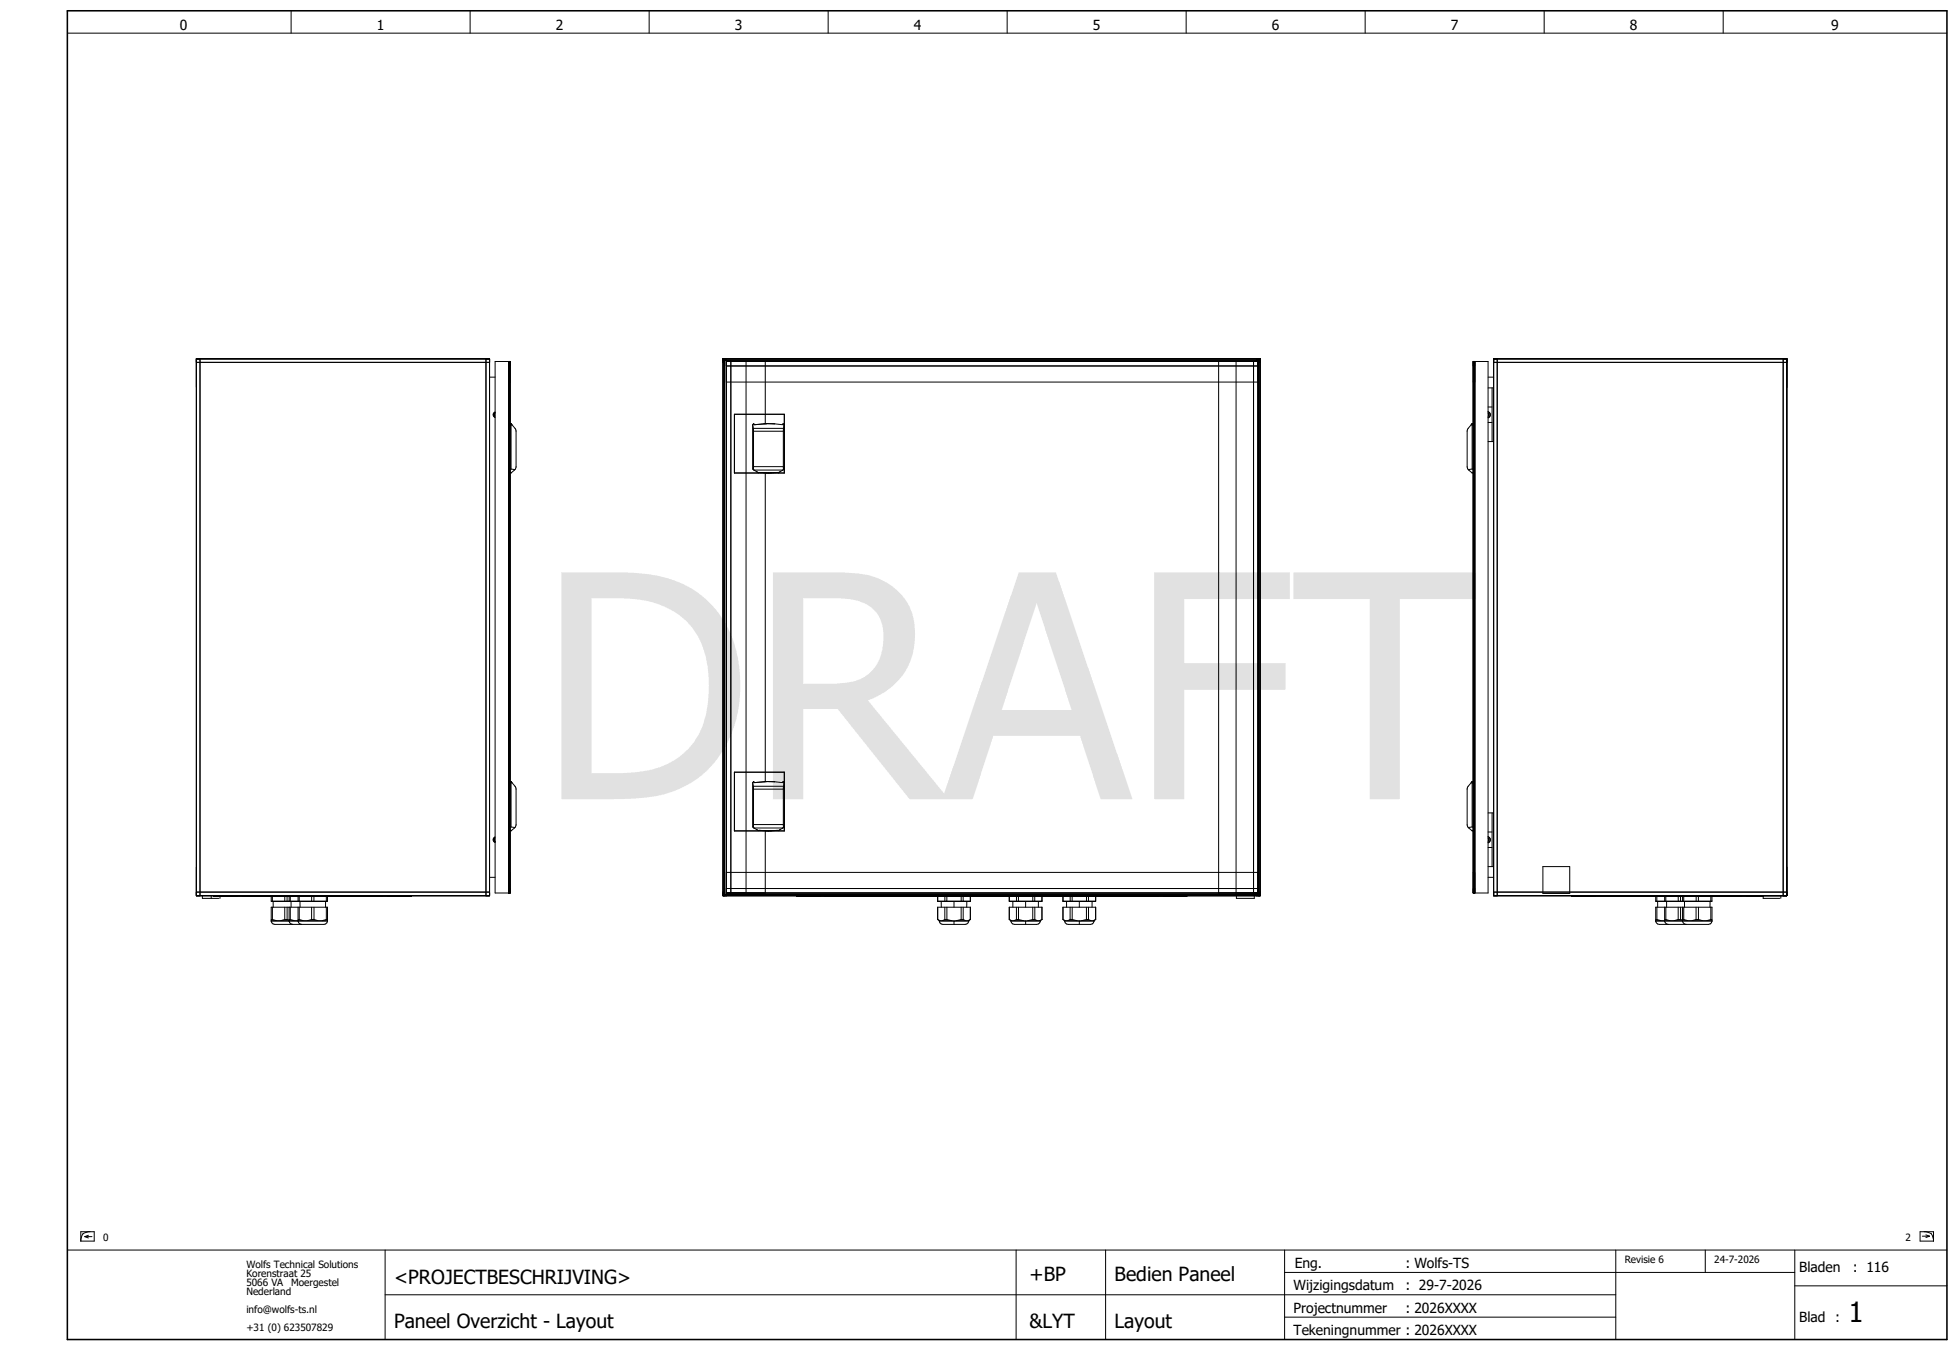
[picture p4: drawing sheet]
<svg xmlns="http://www.w3.org/2000/svg" width="438mm" height="302mm" viewBox="0 0 438 302" stroke-linecap="round" stroke-linejoin="round" font-family="sans-serif">
<g fill="none" stroke="#000" stroke-width=".22">
<path d="M15.1 7.4h420M65.1 2.4v5M105.1 2.4v5M145.1 2.4v5M185.1 2.4v5M225.1 2.4v5M265.1 2.4v5M305.1 2.4v5M345.1 2.4v5M385.1 2.4v5M43.9 80.2h65.5v120h-65.5M43.9 80.2v.8h65.5"/>
<path d="M43.9 80.2v120M44.7 80.2v120M108.6 80.2v120M109.4 84.3h1.2M110.3 92.7l.2 .4M110.3 92.7h.1M110.4 92.7l.1 .3M110.5 93h.1M110.5 92.4l-.1 .3M110.6 92.3l-.3 .4M110.6 92.1a.64 .64 0 0 0-.4 .6 .64 .64 0 0 0 .4 .6M110.6 92.3l-.1 1"/>
<path d="M110.6 92.2v.1M113.6 85.4h.3M113.9 80.8v1h-.3v-1v118.8v-1h.3v1M113.9 80.8h-3.3v118.8h3.3M113.9 95h.3M113.9 94.8h.4M113.9 80.8v118.8M113.9 94.7h.3l.9 1 .2 .7v7.9l-.2 .7M114.2 95v9.8M114.2 94.8h.1M114.4 94.9l-.2 .1M161.6 80.2h120"/>
<path d="M161.6 80.2v.8h.3v-.8v120v-.8h-.3v.8M161.6 80.2v120M161.6 80.2h.8v.3h-.8h120h-.8v-.3h.8M162.3 81.8h118.8M162.3 80.8h118.8v118.8h-118.8zM162.3 85.4h118.8M163.3 80.8v118.8M164.1 92.6h11.2v13.1h-11.2zM166.7 80.8v118.8M168.2 94.9l.1 .8M168.3 95.7l.1 .7M168.3 95.7h6.8"/>
<path d="M168.4 96.4h6.6M168.4 96.4v7.9M168.4 94.8h.1M168.4 94.8l-.2 .2v9.8l.1 .2M171 80.8v13.9M171.4 94.7h1.7M171.4 94.7h1.3M171.4 94.7h-.7M171.4 94.7l-2.8 .2-.2-.1M172.8 94.7h.3M173.1 94.7l1.7 .2 .2-.1 .2 .2M175 96.4v7.9"/>
<path d="M175.1 95.7l-.1 .7M175.2 94.9l-.1 .8M272.3 80.8v118.8M276.2 80.8v118.8M280.1 80.8v118.8M281.6 80.2v.8h-.3v-.8v120v-.8h.3v.8M281.6 80.2v120M328.7 94.9l.3 .1M328.9 94.8h.3M328.9 94.8l-1 1.1-.1 .5v7.9l.3 .7M329 95v9.8M329 95h.2"/>
<path d="M329.2 81.8h.3M329.2 80.8h3.3v118.8h-3.3zM329.2 85.4h.3M329.2 94.7l-.3 .1M329.5 80.8v118.8M332.5 84.3h1.3M332.5 86.7h1.2v12h-1.2M332.5 91h.9M332.5 94.4h.9M332.5 92.3l.2 .3-.1 .4M332.6 92.4v.6M332.6 93l-.1 .1"/>
<path d="M332.7 92.1l-.2-.1 .4 .4M332.7 92.2l.2 .1M332.9 93.1l-.2 .1M332.9 92.3l.1 .2M332.9 92.4v.7M332.9 93.1l-.4 .3 .2-.1M333 92.9l-.1 .2M333.4 86.7v12M333.8 80.2h65.5v120h-65.5zM333.8 81h65.5M334.6 80.2v120M398.5 80.2v120"/>
<path d="M113.9 104.8h.3M113.9 105.7h.4M114.2 104.8l.9 .2M115.1 105l-.9 .7h-.3M168.3 105l.2 .1M168.4 104.3h6.6M168.4 104.3l-.1 .7M168.5 105.1l1 .6M168.5 105.1h6.4M168.5 105.1l.1 .1M169 105.4l.5 .3M169.5 105.7h2.2"/>
<path d="M171 105.7v69M171 105.7h.7M172.4 105.7h-.7M173.9 105.7h-2.2M174.4 105.4l-.5 .3M174.9 105.1l-.1 .1M174.9 105.1l-1 .6M175 104.3l.1 .7M175.1 105l-.2 .1M175.2 104.8l-.1 .2M328.1 105l.9 .7h.2M328.9 105.7h.3"/>
<path d="M329 104.8h.2M329 104.8l-.9 .2M113.9 175h.3M113.9 174.8h.3zM114.2 175v9.8M114.2 174.8h.1M114.3 174.8l.9 1.1 .1 .5v7.9l-.2 .7M114.4 174.9l-.2 .1M164.1 172.6h11.2v13.1h-11.2zM168.2 174.9l.1 .8M168.3 175.7l.1 .7M168.3 175.7h6.8"/>
<path d="M168.4 176.4v7.9M168.4 176.4h6.6M168.4 174.8l-.2 .2v9.8l.1 .2M168.4 174.8h.1M171.4 174.7h1.7M171.4 174.7h-.7M171.4 174.7l-2.8 .2-.2-.1M173.1 174.7l1.7 .2 .2-.1 .2 .2M175 176.4v7.9M175.1 175.7l-.1 .7M175.2 174.9l-.1 .8M328.7 174.9l.3 .1"/>
<path d="M328.9 174.8l.3-.1h-.2l-.9 1-.3 .7v7.9l.3 .7M329 175v9.8M329 175h.2M43.9 193.8h.1M109.4 199.4h-65.5v.8M109.4 196.1h1.2M110.3 187.7l.3 .4M110.3 187.7h.1M110.4 187.7l.1 .3M110.5 188h.1M110.5 187.4l-.1 .3M110.5 187.1l.1 1"/>
<path d="M110.5 187.4h.1M110.5 187.3l-.2 .4M110.6 188.1v.1M110.6 187.1a.64 .64 0 0 0-.4 .6 .64 .64 0 0 0 .4 .6M113.6 195h.3M113.9 184.8h.3M113.9 185.7h.4M114.2 184.8l.9 .2M115.1 185l-.9 .7h-.3M162.3 198.6h118.8M162.3 195h118.8M168.3 185l.2 .1"/>
<path d="M168.4 184.3h6.6M168.4 184.3l-.1 .7M168.5 185.1l1 .6M168.5 185.1h6.4M168.5 185.1l.1 .1M169 185.4l.5 .3M169.5 185.7h2.2M171 185.7v13.9M171 185.7h.7M172.4 185.7h-.7M173.9 185.7h-2.2M174.4 185.4l-.5 .3"/>
<path d="M174.9 185.1l-.1 .1M174.9 185.1l-1 .6M175 184.3l.1 .7M175.1 185l-.2 .1M175.2 184.8l-.1 .2M328.1 185l.9 .7h.2M328.9 185.7h.3M329 184.8h.2M329 184.8l-.9 .2M329.2 198.6h.3M329.2 195h.3M332.5 181.7h1.2v12h-1.2"/>
<path d="M332.5 196.1h1.3M332.5 186h.9M332.5 189.4h.9M332.5 187.3l.1 .1M332.6 187.4v.6M332.6 188l-.1 .1M332.7 187.1l-.2-.1 .4 .4M332.7 187.2l.2 .1M332.9 188.1l-.2 .1M332.9 187.3l.1 .2M332.9 187.4v.7M332.9 188.1l-.4 .3 .2-.1"/>
<path d="M333 187.9l-.1 .2M333.4 181.7v12M333.8 199.4h65.5M344.8 193.7h6v6h-6zM45.2 200.2v.6h3.7M47.2 200.2v.6M47.7 200.2h44.2M49.2 200.3v.5M51.3 200.2v.1M52.9 200.2v.1M54.1 200.2v.1M60.6 205.8h12.6"/>
<path d="M60.6 205.9v-3.1h12.6v3.1M60.6 205.5h.3M60.6 205.9h.1M60.6 205.9l.1 .4 .7 .3h11l.7-.3 .1-.4M60.6 205.9h12.6M60.6 201.4h12.6M60.6 200.3v1.1M60.9 200.3v1.2M60.9 202.8v2.7M60.9 205.5l.9 .3M61 201.5v1.3M63.6 205.5h.6"/>
<path d="M63.6 202.8v2.7M63.6 205.5l-.9 .3M63.6 200.3l.1 1.2M64.1 200.3v1.2M64.2 202.8v2.7M64.2 205.5l.4 .2M64.6 205.5h.3M64.6 202.8v3.1M64.6 205.9h.1M64.6 205.9l.1 .4 .7 .3M64.6 200.3l.1 1.2M64.9 200.3v1.2"/>
<path d="M64.9 202.8v2.7M64.9 205.5l.9 .3M65 201.5v1.3M66.6 205.5h.3M66.6 202.8v3.1M66.6 205.9h.1M66.6 205.9l.1 .4 .7 .3M66.6 200.3l.1 1.2M66.9 200.3v1.2M66.9 202.8v2.7M66.9 205.5l.9 .3M67 201.5v1.3"/>
<path d="M69.6 205.5h.6M69.6 205.5l-.9 .3M69.6 202.8v2.7M69.6 200.3l.1 1.2M70.1 200.3v1.2M70.2 202.8v2.7M70.2 205.5l.9 .3M72.8 201.5l-.1 1.3M72.9 205.5h.3M72.9 202.8v2.7M72.9 205.5l-.9 .3M72.9 200.3v1.2"/>
<path d="M73.2 200.3v1.1M73.2 205.9h.1M85.5 200.2v.1M86.7 200.2v.1M88.3 200.2v.1M161.6 200.2h120M161.6 200.2h.8v-.3h-.8h120h-.8v.3h.8M178 200.2h87.2M181.6 200.2v.1M183.2 200.2v.1M184.4 200.2v.1M209.5 205.5v-2.7h7.3v2.7"/>
<path d="M209.5 205.5l.4 .4M209.5 200.3v1.1M209.5 201.4h7.3M209.5 205.5l.6 .3h2.5M209.9 205.9l.1 .4 .7 .3h5l.6-.3 .2-.4M209.9 205.9h6.6M210.3 201.5v1.3M211.1 205.5h.5M211.1 202.8v2.7M211.1 205.5l-.5 .3M211.1 200.3l.1 1.2M211.6 200.3v1.2"/>
<path d="M211.6 202.8v2.7M211.6 205.5l1 .3M212.6 205.8l.6 .1M213.2 201.5v1.3M213.2 205.9v.7M213.7 205.8h2.8M213.7 205.8l-.5 .1M214.8 205.5h.4M214.8 202.8v2.7M214.8 205.5l-1.1 .3M214.8 200.3v1.2M215.2 200.3v1.2"/>
<path d="M215.2 202.8v2.7M215.2 205.5l.5 .3M216 201.5v1.3M216.5 205.9h.1M216.5 205.8v.1M216.8 205.5h.1M216.8 205.5l-.5 .3M216.8 200.3v1.1M216.8 205.5l-.3 .3M225.5 201.4h7.3M225.5 200.3v1.1M225.5 205.5v-2.7h7.3v2.7"/>
<path d="M225.5 205.5l.4 .4M225.5 201.4l.1 .1M225.5 205.5l.6 .3h2.5M225.9 205.9l.1 .4 .7 .3h5l.6-.3 .2-.4M225.9 205.9h6.6M226.3 201.5v1.3M227.1 205.5h.5M227.1 202.8v2.7M227.1 205.5l-.5 .3M227.1 200.3l.1 1.2M227.6 200.3v1.2M227.6 202.8v2.7"/>
<path d="M227.6 205.5l1 .3M228.6 205.8l.6 .1M229.2 201.5v1.3M229.2 205.9v.7M229.7 205.8h2.8M229.7 205.8l-.5 .1M230.8 205.5h.4M230.8 202.8v2.7M230.8 205.5l-1.1 .3M230.8 200.3v1.2M231.2 200.3v1.2M231.2 202.8v2.7"/>
<path d="M231.2 205.5l.5 .3M232 201.5v1.3M232.5 205.9h.1M232.5 205.8v.1M232.8 205.5h.1M232.8 205.5l-.5 .3M232.8 200.3v1.1M232.8 205.5l-.3 .3M237.5 205.5v-2.7h7.3v2.7M237.5 205.5l.4 .4M237.5 200.3v1.1M237.5 201.4h7.3"/>
<path d="M237.5 205.5l.6 .3h2.5M237.9 205.9l.1 .4 .7 .3h5l.6-.3 .2-.4M237.9 205.9h6.6M238.3 201.5v1.3M239.1 205.5h.5M239.1 202.8v2.7M239.1 205.5l-.5 .3M239.1 200.3l.1 1.2M239.6 200.3v1.2M239.6 202.8v2.7M239.6 205.5l1 .3M240.6 205.8l.6 .1"/>
<path d="M241.2 201.5v1.3M241.2 205.9v.7M241.7 205.8h2.8M241.7 205.8l-.5 .1M242.8 205.5h.4M242.8 202.8v2.7M242.8 205.5l-1.1 .3M242.8 200.3v1.2M243.2 200.3v1.2M243.2 202.8v2.7M243.2 205.5l.5 .3M244 201.5v1.3"/>
<path d="M244.5 205.9h.1M244.5 205.8v.1M244.8 205.5h.1M244.8 205.5l-.5 .3M244.8 200.3v1.1M244.8 205.5l-.3 .3M258.8 200.2v.1M260 200.2v.1M261.6 200.2v.1M276.3 200.2v.6h4v-.6M351.3 200.2l42.7 .1M354.9 200.2v.1"/>
<path d="M356.5 200.2v.1M357.7 200.2v.1M370 205.9l.1 .4 .7 .3h11l.6-.3 .2-.4M370 205.8h12.6M370 205.9h12.6M370 205.5h.2M370 201.4h12.5M370 200.3v1.1M370.2 200.3l.1 1.2M370.2 202.8v2.7M370.2 205.5l.9 .3M370.4 201.5v1.3"/>
<path d="M372 205.5h.2M372 202.8v3.1M372 205.9h.1M372 205.9l.1 .4 .7 .3M372 200.3l.1 1.2M372.2 200.3l.1 1.2M372.2 202.8v2.7M372.2 205.5l.9 .3M372.4 201.5v1.3M375 205.5h.5M375 202.8v2.7M375 205.5l-.9 .3"/>
<path d="M375 200.3v1.2M375.5 200.3v1.2M375.5 202.8v2.7M375.5 205.5l.5 .2M376 205.5h.2M376 202.8v3.1M376 205.9h.1M376 205.9l.1 .4 .7 .3M376 200.3l.1 1.2M376.2 200.3l.1 1.2M376.2 202.8v2.7M376.2 205.5l.9 .3"/>
<path d="M376.4 201.5v1.3M379 205.5h.5M379 205.5l-.9 .3M379 202.8v2.7M379 200.3v1.2M379.5 200.3v1.2M379.5 202.8v2.7M379.5 205.5l.9 .3M382.1 201.5v1.3M382.3 205.5h.3M382.3 202.8v2.7M382.3 205.5l-.9 .3"/>
<path d="M382.3 200.3l-.1 1.2M382.5 200.3v1.1M382.6 205.9v-3.1h-12.6v3.1M382.6 205.9h.1M389.1 200.2v.1M390.3 200.2v.1M391.9 200.2v.1M394 200.2v.6h3.7M397.9 200.2v.6M15.1 279.4h420M18.1 275.3h3v2.1h-3zM18.5 275.8l-.3 .8-.1 .8"/>
<path d="M19 276.4h1.6M19 276.4l.8 .3M19.8 276.1l-.8 .3M20.2 275.3l-.9 .1-.8 .4M86.1 279.4v20M227.1 279.4v20M247.1 279.4v20M287.1 279.4v20M361.1 279.4v20M381.1 279.4v5M401.1 279.4v20M429.1 275.3h3v2.1h-3z"/>
<path d="M429.6 276.3h1.6M430 275.3l.8 .1 .8 .4M430.4 276l.8 .3M431.2 276.3l-.8 .3M431.6 275.8l.3 .8 .2 .8M86.1 289.4h275M287.1 284.4h114M287.1 294.4h74M401.1 287.4h34"/>
</g>
<path d="M15.1 2.4h420v297h-420z" fill="none" stroke="#000" stroke-width=".35"/>
<text font-size="69.7" fill="#e1e1e1" x="120.3" y="178.6">DRAFT</text>
<text font-size="6.2" x="413.1" y="295.4">1</text>
<g font-size="4.3">
<text x="88.1" y="286.9">&lt;PROJECTBESCHRIJVING&gt;</text>
<text x="230.1" y="286.4">+BP</text>
<text x="249.1" y="286.4">Bedien Paneel</text>
<text x="88.1" y="296.9">Paneel Overzicht - Layout</text>
<text x="230.1" y="296.9">&amp;LYT</text>
<text x="249.1" y="296.9">Layout</text>
</g>
<g font-size="3.1">
<text x="40.2" y="6.8">0</text>
<text x="84.2" y="6.8">1</text>
<text x="124.2" y="6.8">2</text>
<text x="164.2" y="6.8">3</text>
<text x="204.2" y="6.8">4</text>
<text x="244.2" y="6.8">5</text>
<text x="284.2" y="6.8">6</text>
<text x="324.2" y="6.8">7</text>
<text x="364.2" y="6.8">8</text>
<text x="409.2" y="6.8">9</text>
<text x="289.3" y="283.4">Eng.</text>
<text x="314.1" y="283.4">: Wolfs-TS</text>
<text x="402.1" y="284.4">Bladen</text>
<text x="414.1" y="284.4">: 116</text>
<text x="289.1" y="288.4">Wijzigingsdatum</text>
<text x="289.1" y="293.4">Projectnummer</text>
<text x="314.1" y="288.4">: 29-7-2026</text>
<text x="314.1" y="293.4">: 2026XXXX</text>
<text x="289.1" y="298.4">Tekeningnummer : 2026XXXX</text>
<text x="402.1" y="295.4">Blad :</text>
</g>
<g font-size="2.2">
<text x="23.1" y="277.4">0</text>
<text x="425.8" y="277.4">2</text>
<text x="55.1" y="283.4">Wolfs Technical Solutions</text>
<text x="55.1" y="285.4">Korenstraat 25</text>
<text x="55.1" y="287.4">5066 VA</text>
<text x="65.1" y="287.4">Moergestel</text>
<text x="363.1" y="282.4">Revisie 6</text>
<text x="383.1" y="282.4">24-7-2026</text>
<text x="55.1" y="289.4">Nederland</text>
<text x="55.1" y="293.4">info@wolfs-ts.nl</text>
<text x="55.1" y="297.4">+31 (0) 623507829</text>
</g>
</svg>
